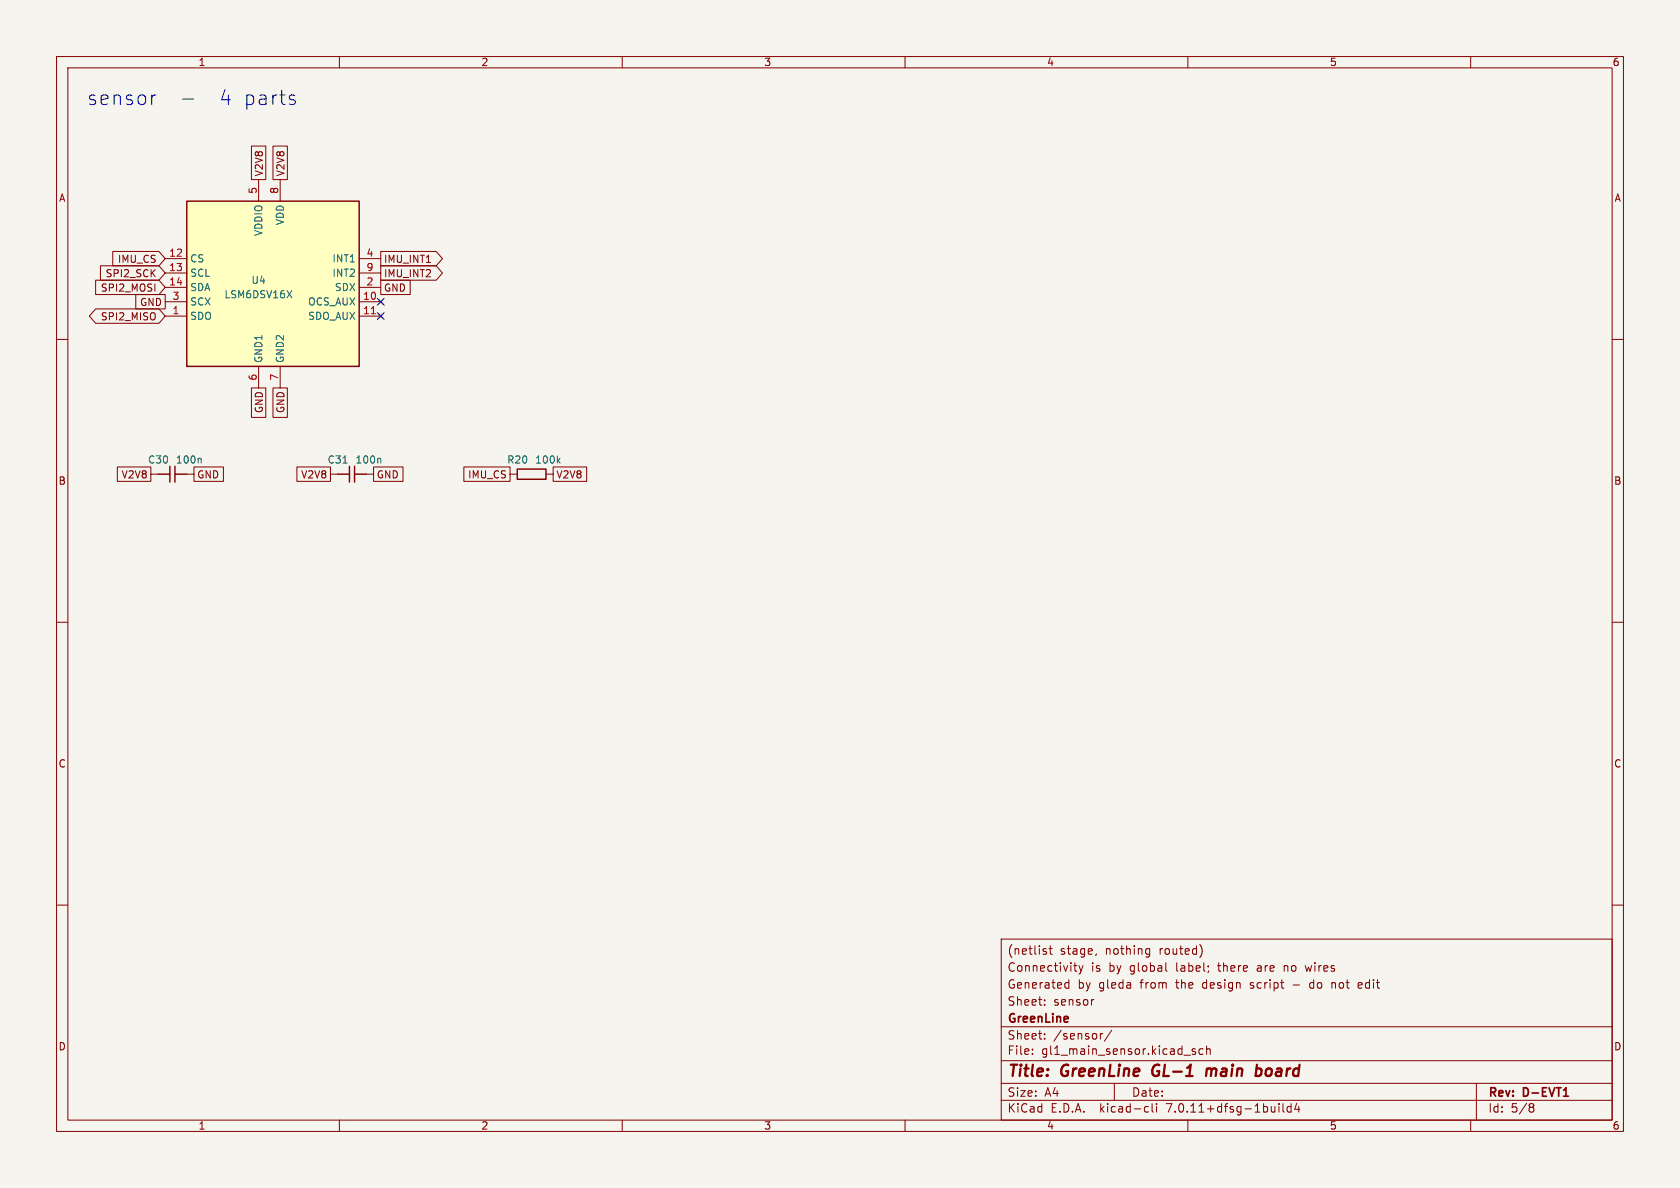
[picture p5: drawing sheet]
<svg xmlns="http://www.w3.org/2000/svg" width="297mm" height="210mm" viewBox="0 0 297 210" stroke-linecap="round" stroke-linejoin="round" font-family="sans-serif">
<path d="M0 0h297v210h-297z" fill="#f5f4ef" stroke="#f5f4ef" stroke-width=".18"/>
<g fill="none" stroke="#840000" stroke-width=".18">
<path d="M10 10h277v190h-277zM12 12h273v186h-273zM60 10v2M110 10v2M160 10v2M210 10v2M260 10v2M44.4 25.8h2.6v6h-2.6zM45.7 31.8v3.8M48.3 25.8h2.5v6h-2.5zM49.5 31.8v3.8M10 60h2"/>
<path d="M16.9 54.6h11.2l1.1 1.3-1.1 1.3h-11.2l-1.1-1.3zM16.9 49.5h11.2l1.1 1.3-1.1 1.3h-11.2zM17.8 47h10.3l1.1 1.3-1.1 1.2h-10.3zM19.9 44.4h8.2l1.1 1.3-1.1 1.3h-8.2zM24 52.1h5.2v2.5h-5.2zM29.2 55.9h3.8M29.2 53.3h3.8M29.2 45.7h3.8M29.2 48.3h3.8M29.2 50.8h3.8M63.5 55.9h3.8M63.5 53.3h3.8"/>
<path d="M63.5 45.7h3.8M63.5 48.3h3.8M63.5 50.8h3.8M66.9 53l.8 .7M66.9 55.5l.8 .8M67.3 49.5h5.2v2.6h-5.2zM67.3 47h9.8l1.1 1.3-1.1 1.2h-9.8zM67.3 44.4h9.8l1.1 1.3-1.1 1.3h-9.8zM67.7 53l-.8 .7M67.7 55.5l-.8 .8M285 60h2M44.4 68.6h2.6v5.2h-2.6z"/>
<path d="M45.7 64.8v3.8M48.3 68.6h2.5v5.2h-2.5zM49.5 64.8v3.8M20.7 82.5h6v2.6h-6zM26.7 83.8h1.2M33 83.8h1.3M34.3 82.5h5.2v2.6h-5.2zM52.5 82.5h5.9v2.6h-5.9zM58.4 83.8h1.3M64.8 83.8h1.2M66 82.5h5.2v2.6h-5.2zM82 82.5h8.2v2.6h-8.2z"/>
<path d="M90.2 83.8h1.2M96.5 83.8h1.3M97.8 82.5h5.9v2.6h-5.9zM10 110h2M285 110h2M10 160h2M285 160h2M177 166h108v32h-108zM184.7 176.8v.1M184.7 177.6v.1M184.8 168.2l.2 .2-.2 .3M184.8 167.7l.2 .1"/>
<path d="M185.5 167.7h.5M185.7 167.2v1.3l.3 .2M188.4 174.6h.6M188.4 173.8h.6M189 173.2v1.5M189.8 170.7h.6M190 171.5l.4 .2M190.7 170.7l.4 1M191.1 171.7l-.1 .4-.3 .1M191.5 170.7l-.4 1M193.4 176.7l-.3 .1M193.8 168.6l-.1 .3"/>
<path d="M202.8 167.7l.4 .1M203.2 168.6l-.4 .1M203.2 167.7v1.2l-.1 .2-.4 .1M206.1 170.2v1.3l.2 .2M212.3 167.3l.2 .7-.2 1M227 170.7v1M227.1 170.8h-.1M228.6 174.1h1.1M230.7 170.7l.3 1M231.8 173.7l-.3 .3v.4l.3 .3M235.5 173.7v1M235.9 173.7l-.4 .1"/>
<path d="M240.7 173.8l-.4-.1-.2 .2 .1 .7h.5M240.8 174.1l-.7 .1M60 198v2M110 198v2M160 198v2M177 194.5h108M177 191.5h108M177 187.5h108M177 181.5h108M182.5 186.3v.1M182.5 185.5v.1M184.7 183.6v.1"/>
<path d="M184.7 182.8v.1M194.5 182.7v1M195 182.7l-.3 .1-.2 .2M196.5 182.1l-1.3 2M197 191.5v3M202.6 195.6l.4 .1M203 196.5l-.4 .1M203.7 195.1v1.3l.2 .2M204.5 195.1v.1M204.5 195.6v1M209.3 186.5h1.2M210 198v2"/>
<path d="M211.3 185.5l-.3-.1-.3 .2 .1 .2 .5 .2v.3h-.6M212.7 185.5l-.5-.1-.2 .3v.4l.1 .2h.6M213.3 185.5l.2-.1 .4 .1 .1 .9M213.3 184.9v1.5M226.1 195.1v.1M226.1 195.6v1M226.8 195.1v1.3l.2 .2M228.2 195.7l-.4-.1-.3 .3v.4l.2 .2h.5M228.2 195.1v1.5M229.2 195l-.3 1.1h.9M229.6 195.6v1M260 198v2"/>
<path d="M261 191.5v6.5M270.6 195.1h.3l.3 .3-.3 .3M270.6 195.7h.3M270.9 195.7l.2 .2 .1 .4-.3 .3h-.3"/>
</g>
<path d="M276.4 193.8h.9" fill="none" stroke="#840000" stroke-width=".3"/>
<path d="M204 188.5a1.27 1.27 0 0 0 0 1.6M213.4 188.9l-.2 1.3M214.1 189a.57 .57 0 0 0-.8 .1M214.2 189.2l-.1 1M222.3 188.9h.4l.3 .2v.7a.66 .66 0 0 1-.8 .4" fill="none" stroke="#840000" stroke-width=".4"/>
<path d="M33 35.6h30.5v29.2h-30.5z" fill="#ffffc2" stroke="#ffffc2" stroke-width=".18"/>
<path d="M33 35.6h30.5v29.2h-30.5zM27.9 83.8h2.1M30 82.4v2.8M30.9 83.8h2.1M30.9 82.4v2.8M59.7 83.8h2.1M61.8 82.4v2.8M62.7 83.8h2.1M62.7 82.4v2.8M91.4 82.9h5.1v1.8h-5.1z" fill="none" stroke="#840000" stroke-width=".25"/>
<path d="M65.6 55.5h.8" fill="none" stroke="#a90000" stroke-width=".18"/>
<path d="M50.7 51.4l.9 1.2M51.6 51.4l-.9 1.2M35.4 81l.2 .2v.7M60.6 81.9h.8M67.1 81l.2 .2v.7M98.7 81.4l.3 .5M99 81l-.5 .5" fill="none" stroke="#006464" stroke-width=".18"/>
<path d="M27.6 16.8l-.5 .1M32.3 17.5h1.9M51.5 16.8l.6 .1M51.5 17.6l.6 .2 .1 .3-.3 .4h-.5" fill="none" stroke="#0000c2" stroke-width=".18"/>
<path d="M66.7 55.3l1.2 1.2M66.7 52.7l1.2 1.2M67.9 55.3l-1.2 1.2M67.9 52.7l-1.2 1.2" fill="none" stroke="#000084" stroke-width=".18"/>
<g font-size="3.5" fill="#0000c2">
<text x="15.2" y="18.8">sensor</text>
<text x="38.4" y="18.8">4 parts</text>
</g>
<g font-size="2.8" fill="#840000">
<text x="178" y="190.9">Title:</text>
<text x="187.7" y="190.9">GreenLine</text>
<text x="204.6" y="190.9">GL-1</text>
<text x="214.9" y="190.9">main</text>
<text x="224.4" y="190.9">board</text>
</g>
<g font-size="2.1" fill="#840000">
<text x="178" y="172">Connectivity</text>
<text x="178" y="169">(netlist</text>
<text x="187.4" y="169">stage,</text>
<text x="192.9" y="172">is</text>
<text x="195.5" y="169">nothing</text>
<text x="196.1" y="172">by</text>
<text x="199.9" y="172">global</text>
<text x="205.1" y="169">routed)</text>
<text x="208.2" y="172">label;</text>
<text x="215.8" y="172">there</text>
<text x="222.8" y="172">are</text>
<text x="227.7" y="172">no</text>
<text x="231.7" y="172">wires</text>
<text x="178" y="178">Sheet:</text>
<text x="178" y="175">Generated</text>
<text x="186.2" y="178">sensor</text>
<text x="190.5" y="175">by</text>
<text x="194.3" y="175">gleda</text>
<text x="201.8" y="175">from</text>
<text x="208.2" y="175">the</text>
<text x="213" y="175">design</text>
<text x="221.6" y="175">script</text>
<text x="232.4" y="175">do</text>
<text x="236.4" y="175">not</text>
<text x="241.3" y="175">edit</text>
<text x="178" y="184">Sheet:</text>
<text x="178" y="181.2">GreenLine</text>
<text x="186.2" y="184">/sensor/</text>
<text x="178" y="186.7">File:</text>
<text x="184.1" y="186.7">gl1_main_sensor.kicad_sch</text>
<text x="178" y="196.9">KiCad</text>
<text x="178" y="194.1">Size:</text>
<text x="184.7" y="194.1">A4</text>
<text x="185.7" y="196.9">E.D.A.</text>
<text x="194.6" y="196.9">kicad-cli</text>
<text x="200" y="194.1">Date:</text>
<text x="206.5" y="196.9">7.0.11+dfsg-1build4</text>
<text x="263" y="194.3">Rev:</text>
<text x="263" y="196.9">Id:</text>
<text x="267.1" y="196.9">5/8</text>
<text x="269.4" y="194.3">D-EVT1</text>
</g>
<g font-size="1.8" fill="#840000">
<text x="35" y="11.9">1</text>
<text x="85" y="11.9">2</text>
<text x="135" y="11.9">3</text>
<text x="185" y="11.9">4</text>
<text x="235" y="11.9">5</text>
<text x="285" y="11.9">6</text>
<text x="10.3" y="35.9">A</text>
<text x="46.7" y="31.3" transform="rotate(-90 46.7 31.3)">V2V8</text>
<text x="50.5" y="31.3" transform="rotate(-90 50.5 31.3)">V2V8</text>
<text x="285.3" y="35.9">A</text>
<text x="20.7" y="46.7">IMU_CS</text>
<text x="67.8" y="46.7">IMU_INT1</text>
<text x="17.7" y="51.8">SPI2_MOSI</text>
<text x="18.6" y="49.2">SPI2_SCK</text>
<text x="67.8" y="51.8">GND</text>
<text x="67.8" y="49.2">IMU_INT2</text>
<text x="17.7" y="56.8">SPI2_MISO</text>
<text x="24.7" y="54.3">GND</text>
<text x="46.7" y="73.1" transform="rotate(-90 46.7 73.1)">GND</text>
<text x="50.5" y="73.1" transform="rotate(-90 50.5 73.1)">GND</text>
<text x="10.3" y="85.9">B</text>
<text x="21.4" y="84.8">V2V8</text>
<text x="34.8" y="84.8">GND</text>
<text x="53.1" y="84.8">V2V8</text>
<text x="66.5" y="84.8">GND</text>
<text x="82.7" y="84.8">IMU_CS</text>
<text x="98.3" y="84.8">V2V8</text>
<text x="285.3" y="85.9">B</text>
<text x="10.3" y="135.9">C</text>
<text x="285.3" y="135.9">C</text>
<text x="10.3" y="185.9">D</text>
<text x="285.3" y="185.9">D</text>
<text x="35" y="199.9">1</text>
<text x="85" y="199.9">2</text>
<text x="135" y="199.9">3</text>
<text x="185" y="199.9">4</text>
<text x="235" y="199.9">5</text>
<text x="285" y="199.9">6</text>
</g>
<g font-size="1.8" fill="#a90000">
<text x="45.5" y="34.4" transform="rotate(-90 45.5 34.4)">5</text>
<text x="49.3" y="34.4" transform="rotate(-90 49.3 34.4)">8</text>
<text x="29.8" y="45.5">12</text>
<text x="64.7" y="45.5">4</text>
<text x="29.8" y="48">13</text>
<text x="29.8" y="50.5">14</text>
<text x="30.4" y="53.1">3</text>
<text x="64.1" y="53.1">10</text>
<text x="64.7" y="50.5">2</text>
<text x="64.7" y="48">9</text>
<text x="30.4" y="55.6">1</text>
<text x="64.1" y="55.6">11</text>
<text x="45.5" y="67.4" transform="rotate(-90 45.5 67.4)">6</text>
<text x="49.3" y="67.4" transform="rotate(-90 49.3 67.4)">7</text>
</g>
<g font-size="1.8" fill="#006464">
<text x="46.6" y="41.8" transform="rotate(-90 46.6 41.8)">VDDIO</text>
<text x="50.4" y="39.9" transform="rotate(-90 50.4 39.9)">VDD</text>
<text x="33.5" y="46.6">CS</text>
<text x="58.7" y="46.6">INT1</text>
<text x="33.5" y="49.1">SCL</text>
<text x="33.5" y="51.7">SDA</text>
<text x="39.6" y="52.9">LSM6DSV16X</text>
<text x="44.3" y="50.4">U4</text>
<text x="58.7" y="49.1">INT2</text>
<text x="59.1" y="51.7">SDX</text>
<text x="33.5" y="56.7">SDO</text>
<text x="33.5" y="54.2">SCX</text>
<text x="54.4" y="54.2">OCS_AUX</text>
<text x="54.4" y="56.7">SDO_AUX</text>
<text x="46.6" y="64.3" transform="rotate(-90 46.6 64.3)">GND1</text>
<text x="50.4" y="64.3" transform="rotate(-90 50.4 64.3)">GND2</text>
<text x="26.1" y="82.1">C30</text>
<text x="31" y="82.1">100n</text>
<text x="57.8" y="82.1">C31</text>
<text x="62.7" y="82.1">100n</text>
<text x="89.6" y="82.1">R20</text>
<text x="94.5" y="82.1">100k</text>
</g>
</svg>
